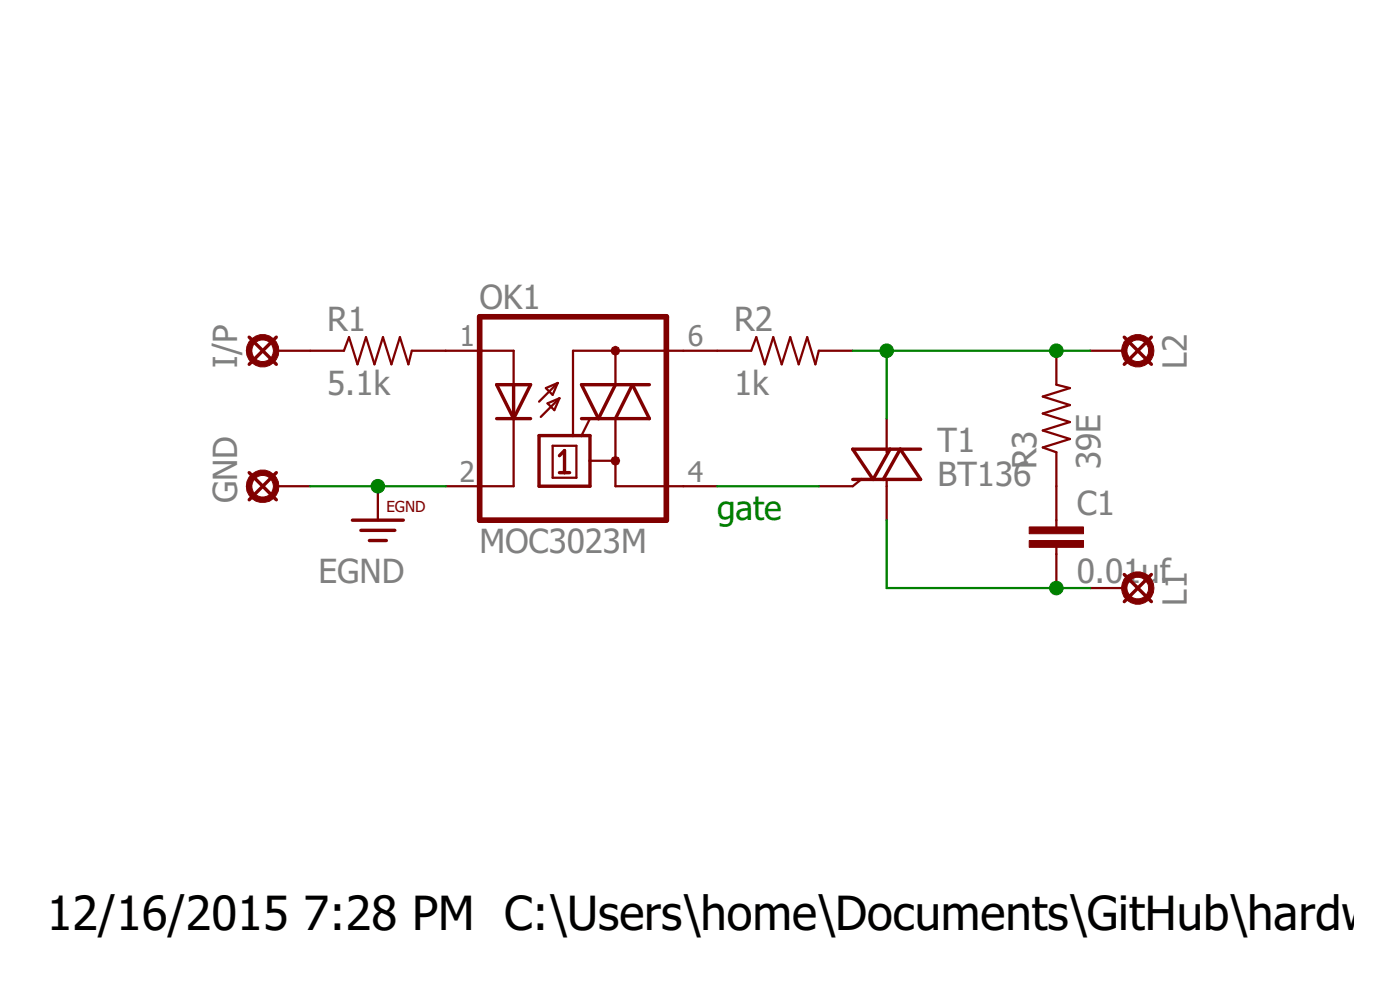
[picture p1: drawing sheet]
<svg xmlns="http://www.w3.org/2000/svg" width="105mm" height="74mm" viewBox="0 0 105 74" stroke-linecap="round" stroke-linejoin="round" font-family="sans-serif">
<g fill="none" stroke="#800000" stroke-width=".17">
<path d="M20.7 26.2h5l.4-1 .7 2.1 .6-2.1 .6 2.1 .7-2.1 .6 2.1 .6-2.1 .7 2.1 .2-1.1h7.6v2.6M20.7 36.4h2.5M28.3 36.4v2.5M38.4 31.3v5.1h-5M40.9 29l.8-.3-.3 .8zM41 30.2l.9-.4-.4 .9zM41.4 33.4h1.7v2.4h-1.7zM41.7 28.7l-1.4 1.4M41.9 29.8l-1.4 1.4M44.2 31.3l-.7 1.3M44.2 34.5h1.9M46.1 26.2v2.6"/>
<path d="M46.1 31.3v5.1h7.6M63.8 26.2h-2.5l-.3 1.1-.6-2.1-.6 2.1-.7-2.1-.6 2.1-.6-2.1-.7 2.1-.6-2.1-.4 1h-13.3v6.4M64.5 35.9l-.7 .5h-2.5M66.4 31.3v2.5M66.4 35.9v3M79.1 26.2v2.6l1 .2-2.1 .7 2.1 .6-2.1 .6 2.1 .7-2.1 .6 2.1 .7-2.1 .6 1.1 .3v5.6M81.6 26.2h2.5M79.1 41v3M81.6 44h2.5"/>
</g>
<g fill="none" stroke="#800000" stroke-width=".25">
<path d="M18.6 25.2l2.1 2.1M18.6 35.4l2.1 2M20.7 25.2l-2.1 2.1M20.7 35.4l-2.1 2M26.4 38.9h3.8M27 39.7h2.5M37.2 28.8h2.5l-1.3 2.5zM37.2 31.3h2.5M38.4 28.8v2.5M40.3 32.6h3.9v3.8h-3.9zM41.9 35.4h.7M41.9 34.1l.3-.4v1.7"/>
<path d="M43.5 31.3h5.1l-1.3-2.5-1.2 2.5M46.1 28.8l-1.3 2.5-1.3-2.5h5.1M63.8 35.9h5.1l-1.5-2.3-1.3 2.3M66.6 33.6l-1.3 2.3-1.5-2.3h5.1M84.1 25.2l2.1 2.1M86.2 25.2l-2.1 2.1M27.6 40.4h1.3M84.1 43l2.1 2M86.2 43l-2.1 2"/>
</g>
<path d="M35.9 23.7h14v15.2h-14z" fill="none" stroke="#800000" stroke-width=".42"/>
<g fill="#800000" stroke="#800000" stroke-width=".07">
<path d="M84.3 25.3a1.22 1.22 0 0 1 1.9 .4 1.22 1.22 0 0 1-.8 1.7 1.22 1.22 0 0 1-1.5-1.2h.4a.82 .82 0 0 1 1.2-.7 .82 .82 0 0 1 .2 1.3 .82 .82 0 0 1-1.3-.3l-.1-.3h-.4l.2-.6z" fill-rule="evenodd"/>
<path d="M18.9 25.3a1.22 1.22 0 0 1 1.8 .4 1.22 1.22 0 0 1-.8 1.7 1.22 1.22 0 0 1-1.5-1.2h.4a.81 .81 0 0 1 1.2-.7 .81 .81 0 0 1 .2 1.3 .81 .81 0 0 1-1.3-.3l-.1-.3h-.4l.1-.3z" fill-rule="evenodd"/>
<path d="M18.9 35.5a1.22 1.22 0 0 1 1.8 .3 1.22 1.22 0 0 1-.8 1.8 1.22 1.22 0 0 1-1.5-1.2h.4a.8 .8 0 0 1 1.2-.8 .8 .8 0 0 1 .2 1.3 .8 .8 0 0 1-1.3-.3l-.1-.2h-.4l.1-.4z" fill-rule="evenodd"/>
<path d="M84.3 43.1a1.22 1.22 0 0 1 1.9 .3 1.22 1.22 0 0 1-.8 1.8 1.22 1.22 0 0 1-1.5-1.2h.4a.82 .82 0 0 1 1.2-.8 .82 .82 0 0 1 .2 1.4 .82 .82 0 0 1-1.3-.4l-.1-.2h-.4l.2-.7z" fill-rule="evenodd"/>
<circle cx="46.1" cy="26.2" r=".33"/>
<circle cx="46" cy="34.5" r=".33"/>
</g>
<g fill="#800000" stroke="#800000" stroke-width=".07">
<path d="M77 40.4h4.1v.6h-4.1z"/>
<path d="M77 39.4h4.1v.5h-4.1z"/>
</g>
<path d="M23.2 36.4h10.2M53.7 36.4h7.6M63.8 26.2h17.8M66.4 26.2v5.1M66.4 38.9v5.1h15.2" fill="none" stroke="#008000" stroke-width=".17"/>
<g fill="#008000" stroke="#008000" stroke-width=".07">
<circle cx="28.3" cy="36.4" r=".51"/>
<circle cx="66.4" cy="26.2" r=".51"/>
<circle cx="79.1" cy="26.2" r=".51"/>
<circle cx="79.1" cy="44" r=".51"/>
</g>
<g font-size="3.5">
<text x="3.5" y="69.6">12/16/2015</text>
<text x="22.7" y="69.6">7:28 PM C:\Users\home\Documents\GitHub\hardwar</text>
</g>
<g font-size="2.5" fill="#808080">
<text x="35.9" y="23.1">OK1</text>
<text x="17.8" y="27.5" transform="rotate(-90 17.8 27.5)">I/P</text>
<text x="24.5" y="29.5">5.1k</text>
<text x="24.5" y="24.7">R1</text>
<text x="54.9" y="29.5">1k</text>
<text x="54.9" y="24.7">R2</text>
<text x="88.8" y="27.6" transform="rotate(-90 88.8 27.6)">L2</text>
<text x="70.2" y="33.9">T1</text>
<text x="77.6" y="35.1" transform="rotate(-90 77.6 35.1)">R3</text>
<text x="82.4" y="35.1" transform="rotate(-90 82.4 35.1)">39E</text>
<text x="17.8" y="37.7" transform="rotate(-90 17.8 37.7)">GND</text>
<text x="35.9" y="41.4">MOC3023M</text>
<text x="70.2" y="36.4">BT136</text>
<text x="80.6" y="38.5">C1</text>
<text x="23.8" y="43.6">EGND</text>
<text x="80.6" y="43.6">0.01uf</text>
<text x="88.8" y="45.3" transform="rotate(-90 88.8 45.3)">L1</text>
</g>
<text font-size="2.5" fill="#008000" x="53.7" y="38.9">gate</text>
<g font-size="2.1" fill="#808080">
<text x="34.4" y="25.9">1</text>
<text x="51.5" y="25.9">6</text>
<text x="34.4" y="36">2</text>
<text x="51.5" y="36">4</text>
</g>
<text font-size="1.1" fill="#800000" x="28.9" y="38.3">EGND</text>
</svg>
